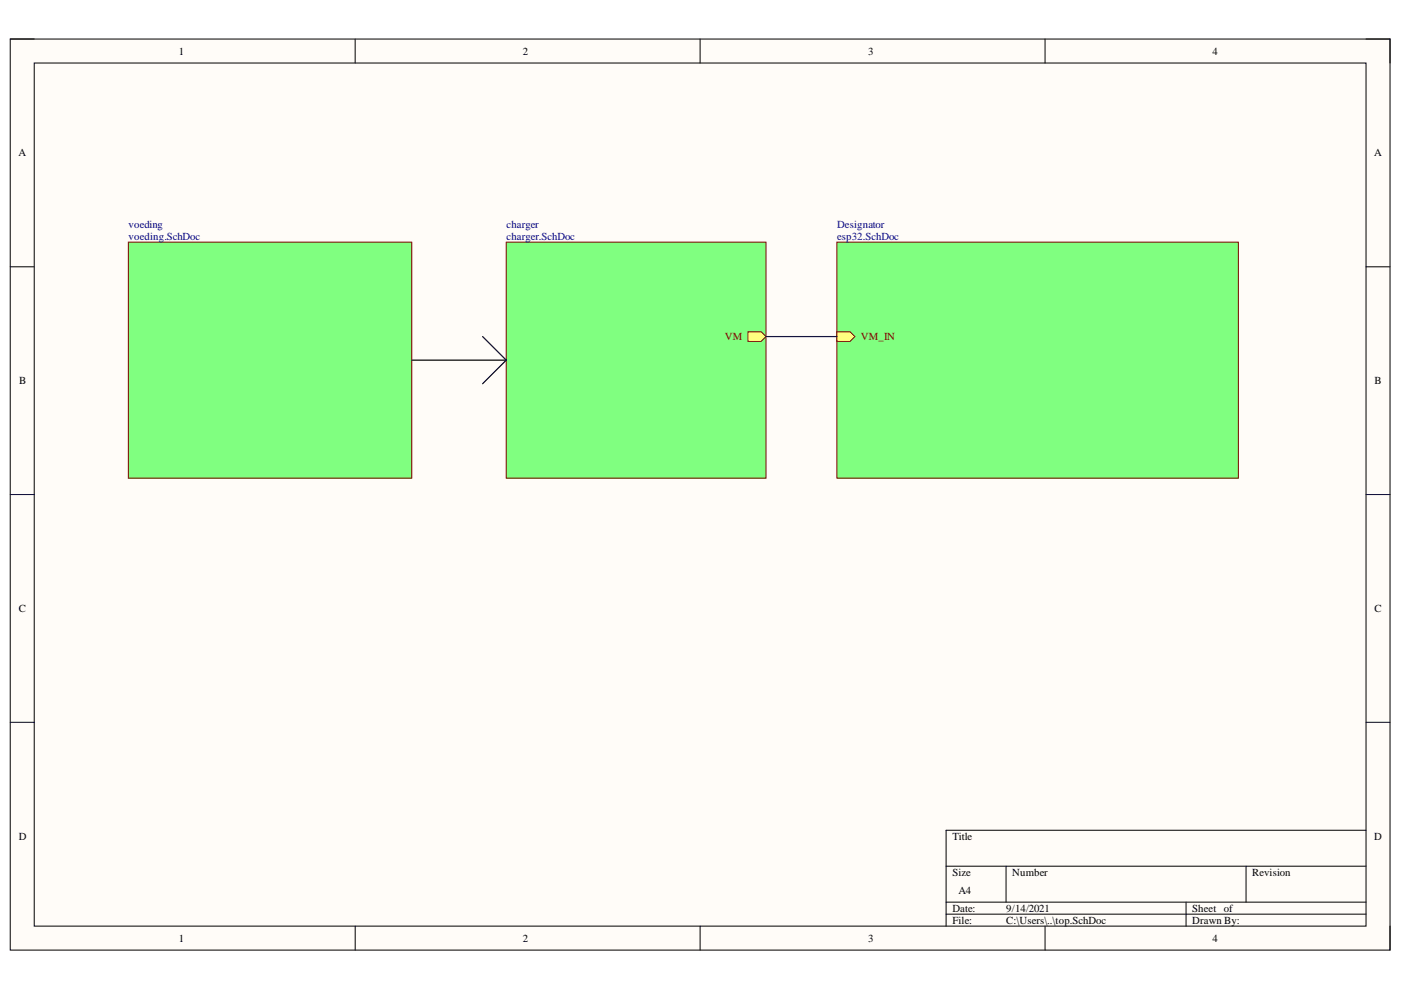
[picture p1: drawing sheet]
<svg xmlns="http://www.w3.org/2000/svg" width="297mm" height="210mm" viewBox="0 0 297 210" stroke-linecap="round" stroke-linejoin="round" font-family="sans-serif">
<path d="M2.2 8.3h292.5v193.1h-292.5z" fill-rule="evenodd" fill="#fffcf8"/>
<path d="M2.2 8.3h292.5v193.1h-292.5z" fill="none" stroke="#000" stroke-width=".21"/>
<path d="M7.3 13.4h282.3v183h-282.3z" fill-rule="evenodd" fill="#fffcf8"/>
<g fill="none" stroke="#000" stroke-width=".21">
<path d="M2.2 8.3h5.1M7.3 13.4h282.3v183h-282.3zM75.3 8.3v5.1M148.4 8.3v5.1M221.6 8.3v5.1M289.6 8.3h5.1v5.1M2.2 56.6h5.1M289.6 56.6h5.1M2.2 104.9h5.1M289.6 104.9h5.1M2.2 153.1h5.1M289.6 153.1h5.1"/>
<path d="M289.6 176h-89v20.4M75.3 196.4v5M148.4 196.4v5M200.6 183.7h89M200.6 191.3h89M200.6 193.8h89M213.3 183.7v7.6M221.6 196.4v5M251.5 191.3v5.1M264.2 183.7v7.6M294.7 196.4v5"/>
</g>
<path d="M27.2 51.3h60.1v50.1h-60.1z" fill-rule="evenodd" fill="#80ff80"/>
<path d="M27.2 51.3h60.1v50.1h-60.1z" fill="none" stroke="#800000" stroke-width=".21"/>
<path d="M177.4 51.3h85.2v50.1h-85.2z" fill-rule="evenodd" fill="#80ff80"/>
<path d="M177.4 51.3h85.2v50.1h-85.2z" fill="none" stroke="#800000" stroke-width=".21"/>
<path d="M177.4 70.3h2.8l1 1.1-1 1h-2.8z" fill-rule="evenodd" fill="#ffff80"/>
<path d="M177.4 70.3h2.8l1 1.1-1 1h-2.8z" fill="none" stroke="#800000" stroke-width=".21"/>
<path d="M107.3 51.3h55.1v50.1h-55.1z" fill-rule="evenodd" fill="#80ff80"/>
<path d="M107.3 51.3h55.1v50.1h-55.1z" fill="none" stroke="#800000" stroke-width=".21"/>
<path d="M158.6 70.3h2.8l1 1.1-1 1h-2.8z" fill-rule="evenodd" fill="#ffff80"/>
<path d="M158.6 70.3h2.8l1 1.1-1 1h-2.8z" fill="none" stroke="#800000" stroke-width=".21"/>
<path d="M162.4 71.4h15" fill="none" stroke="#000080" stroke-width=".25"/>
<path d="M87.3 76.4h20M102.3 71.4l5 5M107.3 76.4l-5 5" fill="none" stroke="#000" stroke-width=".25"/>
<g font-size="2.3">
<text x="37.9" y="11.6">1</text>
<text x="110.9" y="11.6">2</text>
<text x="184.1" y="11.6">3</text>
<text x="257.1" y="11.6">4</text>
<text x="3.9" y="33.1">A</text>
<text x="291.4" y="33.1">A</text>
<text x="4.1" y="81.4">B</text>
<text x="291.5" y="81.4">B</text>
<text x="4" y="129.7">C</text>
<text x="291.5" y="129.7">C</text>
<text x="4" y="178">D</text>
<text x="201.9" y="178">Title</text>
<text x="291.4" y="178">D</text>
<text x="201.9" y="185.7">Size</text>
<text x="214.6" y="185.7">Number</text>
<text x="265.5" y="185.7">Revision</text>
<text x="203.2" y="189.5">A4</text>
<text x="201.9" y="193.3">Date:</text>
<text x="201.9" y="195.8">File:</text>
<text x="213.3" y="193.3">9/14/2021</text>
<text x="213.3" y="195.8">C:\Users\..\top.SchDoc</text>
<text x="252.8" y="193.3">Sheet of</text>
<text x="252.8" y="195.8">Drawn By:</text>
<text x="37.9" y="199.6">1</text>
<text x="110.9" y="199.6">2</text>
<text x="184.1" y="199.6">3</text>
<text x="257.1" y="199.6">4</text>
</g>
<g font-size="2.3" fill="#000080">
<text x="27.2" y="48.3">voeding</text>
<text x="27.2" y="50.8">voeding.SchDoc</text>
<text x="107.4" y="48.3">charger</text>
<text x="107.4" y="50.8">charger.SchDoc</text>
<text x="177.5" y="48.3">Designator</text>
<text x="177.5" y="50.8">esp32.SchDoc</text>
</g>
<g font-size="2.3" fill="#800000">
<text x="153.7" y="72.1">VM</text>
<text x="182.5" y="72.1">VM_IN</text>
</g>
</svg>
